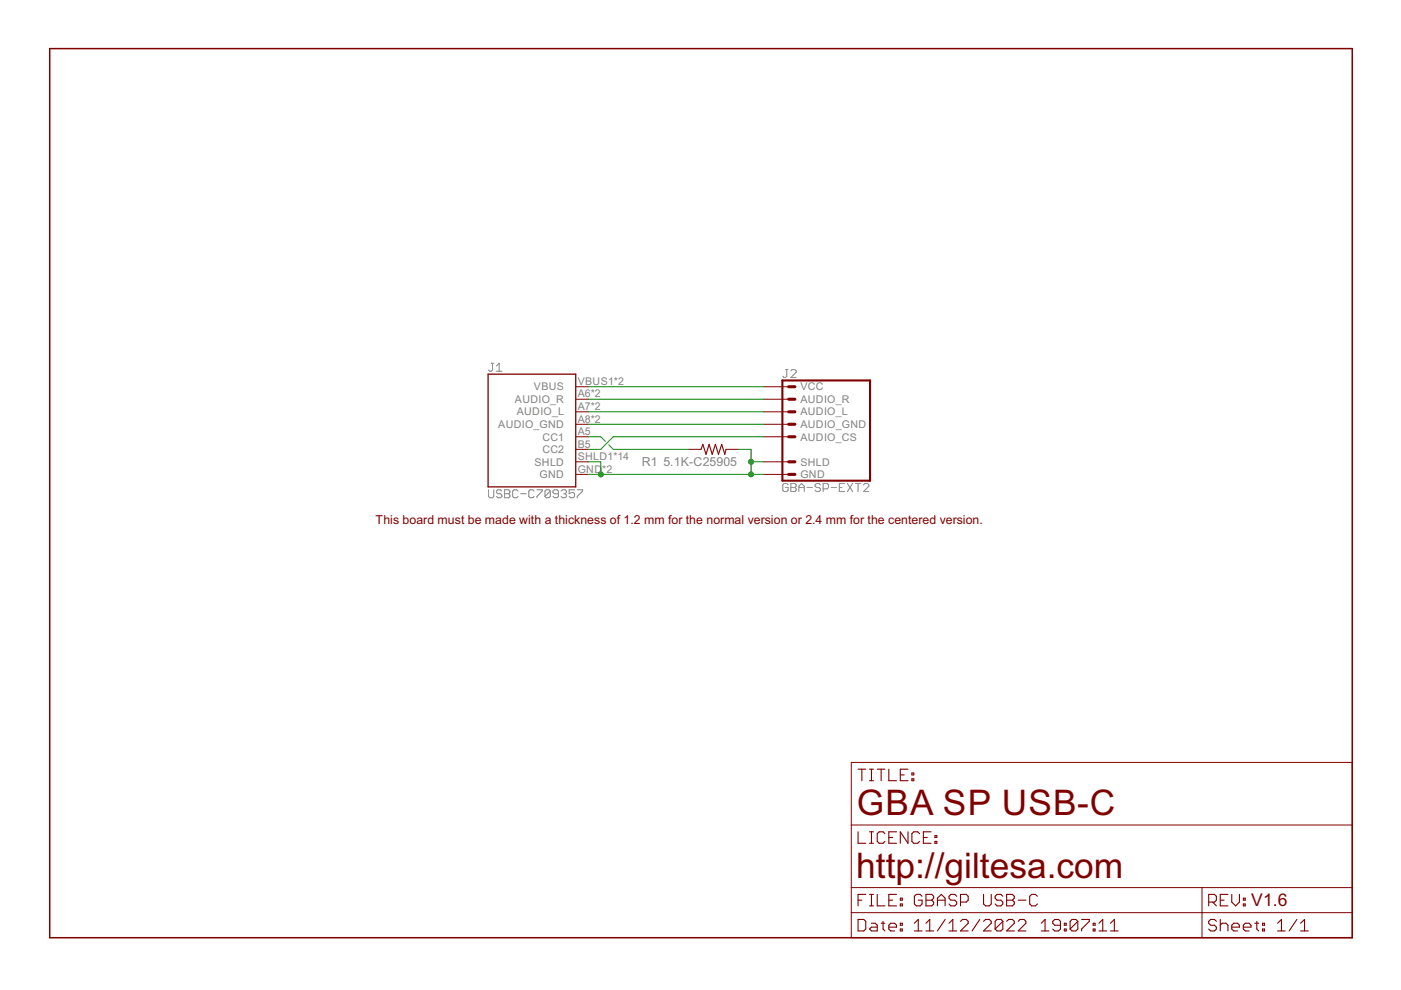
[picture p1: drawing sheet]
<svg xmlns="http://www.w3.org/2000/svg" width="297mm" height="210mm" viewBox="0 0 297 210" stroke-linecap="round" stroke-linejoin="round" font-family="sans-serif">
<g fill="none" stroke="#808080" stroke-width=".21">
<path d="M104.1 77h.6M104.4 77v1.4l-.3 .3h-.3l-.2-.3M105.3 78.7h1.1M105.3 77.6l.5-.6v1.7M166.5 78.4h.6M166.8 78.4v1.4l-.3 .3h-.3l-.2-.3M167.7 78.6l.3-.2h.5l.3 .2v.3l-1.1 1.2h1.1M103.6 103.8v1.5l.2 .2h.6l.3-.2v-1.5M106.4 104.1l-.3-.3h-.5l-.3 .3v.3l.3 .3h.5l.3 .3v.3l-.3 .2h-.5l-.3-.2M107 103.8h.8l.3 .3v.3l-.3 .3 .3 .3v.3l-.3 .2h-.8zM107 104.7h.8M109.8 104.1l-.3-.3h-.5l-.3 .3v1.2l.3 .2h.5l.3-.2"/>
<path d="M110.4 104.7h1.1M113.2 104.1l-.2-.3h-.6l-.3 .3v1.2l.3 .2h.6l.2-.2M113.8 103.8h1.2v.3l-1.2 1.2v.2M116.7 104.1v1.2l-.3 .2h-.6l-.3-.2M116.7 104.1l-.3-.3h-.6l-.3 .3v1.2M116.7 104.1l-1.2 1.2M118.4 104.7h-.9l-.3-.3v-.3l.3-.3h.6l.3 .3v1.2l-.3 .2h-.6l-.3-.2M119 104.1l.3-.3h.5l.3 .3v.3l-.3 .3M119.5 104.7h.3M119.8 104.7l.3 .3v.3l-.3 .2h-.5l-.3-.2M121.8 103.8h-1.1v.9l.8-.3 .3 .3v.6l-.3 .2h-.5l-.3-.2M122.4 103.8h1.1v.3l-1.1 1.2v.2"/>
<path d="M167.1 102.8l-.3-.3h-.6l-.2 .3v1.1l.2 .3h.6l.3-.3v-.5h-.6M167.7 102.5h.8l.3 .3v.3l-.3 .3 .3 .3v.2l-.3 .3h-.8zM167.7 103.4h.8M169.4 103.4h1.1M169.4 104.2v-1.1l.5-.6 .6 .6v1.1M171.1 103.4h1.1M173.9 102.8l-.2-.3h-.6l-.3 .3v.3l.3 .3h.6l.2 .3v.2l-.2 .3h-.6l-.3-.3M174.5 103.7h.9l.3-.3v-.6l-.3-.3h-.9v1.7M176.2 103.4h1.2M177.9 103.4h.6M179.1 102.5h-1.2v1.7h1.2M179.7 102.5l1.1 1.7"/>
<path d="M180.8 102.5l-1.1 1.7M181.4 102.5h1.1M181.9 102.5v1.7M183.1 102.8l.3-.3h.5l.3 .3v.3l-1.1 1.1h1.1"/>
</g>
<path d="M10.5 10.3h276.2v188.5h-276.2z" fill="none" stroke="#800000" stroke-width=".32"/>
<g fill="none" stroke="#800000" stroke-width=".21">
<path d="M122.1 90h2.6M122.1 92.6h2.6M122.1 84.6h2.6M122.1 87.3h2.6M122.1 82h2.6M122.1 97.9h2.6M122.1 95.3h2.6M146 95.3h2.6M153.9 95.3h2.7M161.9 90h5.3M161.9 92.6h5.3M161.9 84.6h5.3"/>
<path d="M161.9 87.3h5.3M161.9 82h5.3M161.9 97.9h5.3M122.1 100.6h2.6M161.9 100.6h5.3M180.5 161.6h106.2v37.2h-106.2zM180.5 174.9h106.2M180.5 188.2h106.2M180.5 193.5h106.2M254.8 188.2v10.6"/>
</g>
<g fill="none" stroke="#800000" stroke-width=".23">
<path d="M148.6 95.3l.4-1.1 .7 2.1 .6-2.1 .7 2.1 .7-2.1 .6 2.1 .7-2.1 .7 2.1 .2-1M181.9 176.4v2.4h1.7M181.9 163.1h1.7M182.7 163.1v2.4M184.4 163.1h.8M184.4 165.5h.8M184.4 178.8h.8M184.4 176.4h.8M184.8 163.1v2.4M184.8 176.4v2.4M186 163.1h1.6M186.8 163.1v2.4"/>
<path d="M187.6 176.8l-.4-.4h-.8l-.4 .4v1.6l.4 .4h.8l.4-.4M188.4 163.1v2.4h1.7M188.4 177.6h.9M190.1 176.4h-1.7v2.4h1.7M190.9 164.3h.8M192.5 163.1h-1.6v2.4h1.6M192.5 176.4v2.4l-1.6-2.4v2.4M193.3 165.1h.4v.4h-.4zM193.3 163.9h.4v.4h-.4zM195 176.8l-.4-.4h-.9l-.4 .4v1.6l.4 .4h.9l.4-.4M195.8 177.6h.8M197.4 176.4h-1.6v2.4h1.6"/>
<path d="M198.2 178.4h.4v.4h-.4zM198.2 177.2h.4v.4h-.4zM181.9 194.9h1.2l.5 .4v1.7l-.5 .4h-1.2zM181.9 190.9h.8M183.6 189.6h-1.7v2.5M184.4 189.6h.8M184.4 192.1h.8M184.8 195.7h.8l.4 .5v1.2h-1.2l-.4-.4 .4-.4h1.2M184.8 189.6v2.5M186 189.6v2.5h1.6M186.8 195.7h.8M187.2 195.3v1.7l.4 .4"/>
<path d="M188.4 196.6h1.7v-.4l-.4-.5h-.9l-.4 .5v.8l.4 .4h.9M188.4 190.9h.9M190.1 189.6h-1.7v2.5h1.7M190.9 197h.4v.4h-.4zM190.9 195.7h.4v.5h-.4zM190.9 190.4h.4v.5h-.4zM190.9 191.7h.4v.4h-.4zM193.9 197.4h1.6M193.9 195.7l.8-.8v2.5M195.5 190l-.4-.4h-.8l-.4 .4v1.7l.4 .4h.8l.4-.4v-.8h-.8M196.3 197.4h1.7M196.3 189.6h1.2l.5 .4v.4l-.5 .5 .5 .4v.4l-.5 .4h-1.2z"/>
<path d="M196.3 190.9h1.2M196.3 195.7l.8-.8v2.5M198.8 190.9h1.6M198.8 192.1v-1.7l.8-.8 .8 .8v1.7M200.4 194.9l-1.6 2.5M201.2 197.4h1.6M201.2 195.7l.8-.8v2.5M202.8 190l-.4-.4h-.8l-.4 .4v.4l.4 .5h.8l.4 .4v.4l-.4 .4h-.8l-.4-.4M203.6 195.3l.5-.4h.8l.4 .4v.4l-1.7 1.7h1.7M203.6 191.3h1.3l.4-.4v-.9l-.4-.4h-1.3v2.5M207.7 194.9l-1.6 2.5M208.5 195.3l.5-.4h.8l.4 .4v.4l-1.7 1.7h1.7"/>
<path d="M208.5 189.6v2.1l.5 .4h.8l.4-.4v-2.1M212.6 195.3v1.7l-.4 .4h-.8l-.4-.4M212.6 195.3l-.4-.4h-.8l-.4 .4v1.7M212.6 190l-.4-.4h-.8l-.4 .4v.4l.4 .5h.8l.4 .4v.4l-.4 .4h-.8l-.4-.4M212.6 195.3l-1.6 1.7M213.4 195.3l.4-.4h.9l.4 .4v.4l-1.7 1.7h1.7M213.4 189.6h1.3l.4 .4v.4l-.4 .5 .4 .4v.4l-.4 .4h-1.3zM213.4 190.9h1.3M215.9 195.3l.4-.4h.8l.4 .4v.4l-1.6 1.7h1.6M215.9 190.9h1.6M219.9 190l-.4-.4h-.8l-.4 .4v1.7l.4 .4h.8l.4-.4M220.8 197.4h1.6"/>
<path d="M220.8 195.7l.8-.8v2.5M224.8 196.2h-1.2l-.4-.5v-.4l.4-.4h.8l.4 .4v1.7l-.4 .4h-.8l-.4-.4M225.7 197h.4v.4h-.4zM225.7 195.7h.4v.5h-.4zM228.5 195.3v1.7l-.4 .4h-.8l-.4-.4M228.5 195.3l-.4-.4h-.8l-.4 .4v1.7M228.5 195.3l-1.6 1.7M229.3 194.9h1.6v.4l-1.6 1.7v.4M231.8 197h.4v.4h-.4zM231.8 195.7h.4v.5h-.4zM233 197.4h1.6M233 195.7l.8-.8v2.5"/>
<path d="M235.4 197.4h1.7M235.4 195.7l.9-.8v2.5M256.3 191.3h1.2l.4-.4v-.9l-.4-.4h-1.2v2.5M257.1 191.3l.8 .8M257.9 195.3l-.4-.4h-.8l-.4 .4v.4l.4 .5h.8l.4 .4v.4l-.4 .4h-.8l-.4-.4M258.7 196.2l.4-.5h.8l.4 .5v1.2M258.7 194.9v2.5M258.7 190.9h.8M260.3 189.6h-1.6v2.5h1.6M261.2 196.6h1.6v-.4l-.4-.5h-.8l-.4 .5v.8l.4 .4h.8M261.2 189.6v1.7l.8 .8 .8-.8v-1.7M263.6 196.6h1.6v-.4l-.4-.5h-.8l-.4 .5v.8l.4 .4h.8"/>
<path d="M263.6 190.4h.4v.5h-.4zM263.6 191.7h.4v.4h-.4zM266 195.7h.9M266.5 195.3v1.7l.4 .4M267.7 197h.4v.4h-.4zM267.7 195.7h.4v.5h-.4zM270.9 197.4h1.6M270.9 195.7l.8-.8v2.5M275 194.9l-1.7 2.5M275.8 197.4h1.6M275.8 195.7l.8-.8v2.5"/>
</g>
<path d="M165.9 80.7h18.6v21.2h-18.6z" fill="none" stroke="#800000" stroke-width=".44"/>
<path d="M167.2 92.6h1.3M167.2 90h1.3M167.2 87.3h1.3M167.2 84.6h1.3M167.2 82h1.3M167.2 97.9h1.3M167.2 100.6h1.3" fill="none" stroke="#800000" stroke-width=".66"/>
<path d="M103.5 79.3h18.6v23.9h-18.6z" fill="none" stroke="#800000" stroke-width=".28"/>
<path d="M124.7 92.6h2.7l.9 1M124.7 84.6h37.2M124.7 87.3h37.2M124.7 90h37.2M124.7 82h37.2M124.7 97.9h2.7v2.7M129.1 94.3l.9 1h16M156.6 95.3h2.6v5.3M159.2 97.9h2.7M161.9 92.6h-31.9l-2.6 2.7h-2.7M124.7 100.6h37.2" fill="none" stroke="#008000" stroke-width=".21"/>
<g fill="#008000" stroke="#008000" stroke-width=".21">
<circle cx="127.4" cy="100.6" r=".53"/>
<circle cx="159.2" cy="100.6" r=".53"/>
<circle cx="159.2" cy="97.9" r=".53"/>
</g>
<g font-size="8.4" fill="#800000">
<text x="181.7" y="172.8">GBA SP USB-C</text>
<text x="181.5" y="186.1">http://giltesa.com</text>
</g>
<text font-size="4.1" fill="#800000" x="265.3" y="192.2">V1.6</text>
<g font-size="2.9" fill="#808080">
<text x="136.1" y="98.7">R1</text>
<text x="140.7" y="98.7">5.1K-C25905</text>
</g>
<text font-size="2.9" fill="#800000" x="79.6" y="111.2">This board must be made with a thickness of 1.2 mm for the normal version or 2.4 mm for the centered version.</text>
<g font-size="2.5" fill="#808080">
<text x="113.2" y="82.8">VBUS</text>
<text x="122.5" y="81.6">VBUS1*2</text>
<text x="169.7" y="82.8">VCC</text>
<text x="109.2" y="85.4">AUDIO_R</text>
<text x="109.5" y="88.1">AUDIO_L</text>
<text x="122.5" y="84.3">A6*2</text>
<text x="122.5" y="86.9">A7*2</text>
<text x="122.5" y="89.6">A8*2</text>
<text x="169.7" y="85.4">AUDIO_R</text>
<text x="169.7" y="88.1">AUDIO_L</text>
<text x="105.6" y="90.8">AUDIO_GND</text>
<text x="115" y="93.4">CC1</text>
<text x="122.5" y="92.2">A5</text>
<text x="122.5" y="94.9">B5</text>
<text x="169.7" y="90.8">AUDIO_GND</text>
<text x="169.7" y="93.4">AUDIO_CS</text>
<text x="113.3" y="98.7">SHLD</text>
<text x="114.4" y="101.4">GND</text>
<text x="115" y="96.1">CC2</text>
<text x="122.5" y="100.2">GND</text>
<text x="122.5" y="97.6">SHLD1*14</text>
<text x="127.7" y="100.2">*2</text>
<text x="169.7" y="101.4">GND</text>
<text x="169.7" y="98.7">SHLD</text>
</g>
</svg>
